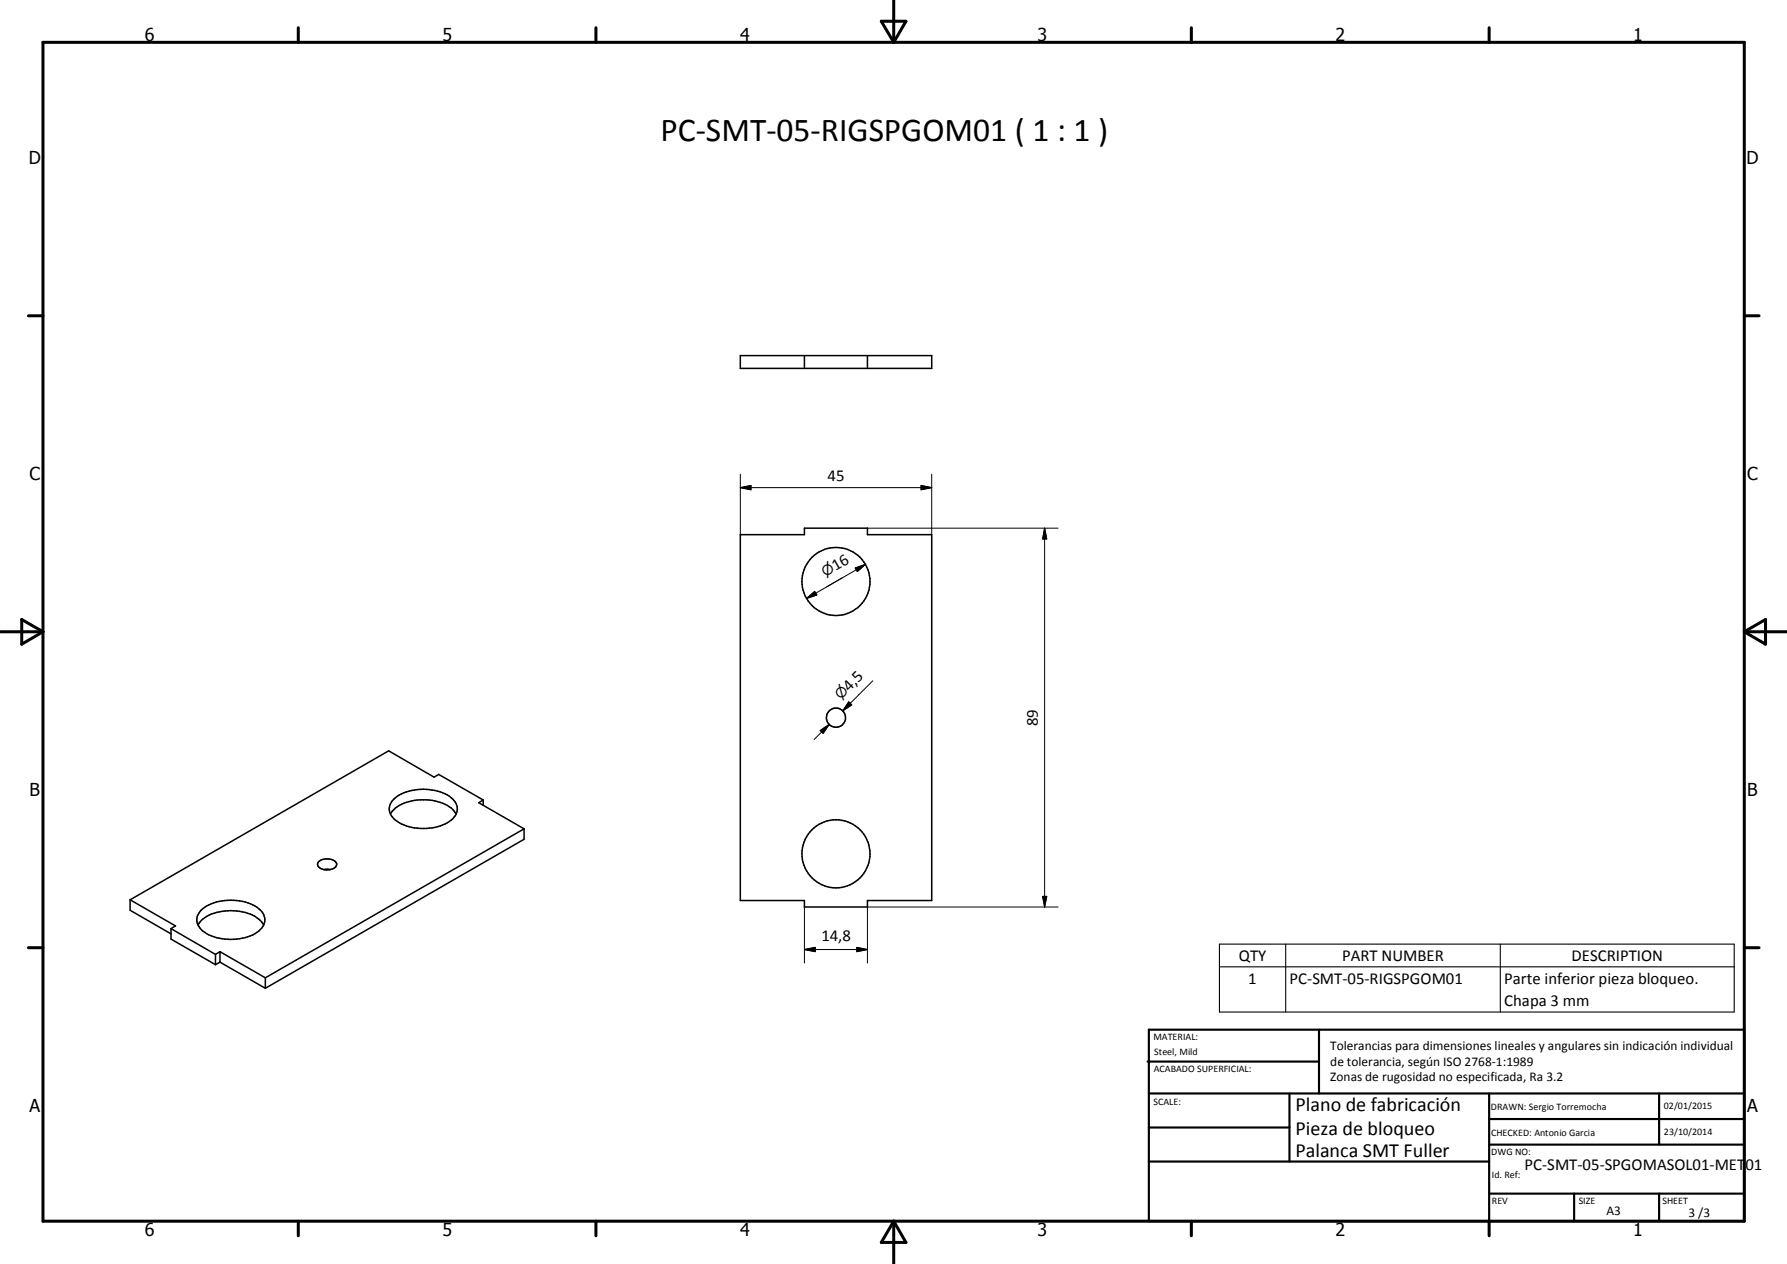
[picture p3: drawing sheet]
<svg xmlns="http://www.w3.org/2000/svg" width="420mm" height="297mm" viewBox="0 0 420 297" stroke-linecap="round" stroke-linejoin="round" font-family="sans-serif">
<g fill="none" stroke="#000" stroke-width=".35">
<path d="M174.1 83.6h45v3h-45zM189.1 83.6v3M204 83.6v3M174.1 125.6h15v-1.5h14.9v1.5h15.1v86h-15.1v1.5h-14.9v-1.5h-15zM91.8 191.3a8.3 8.3 0 0 1 7-3.3 10 10 0 0 1 8 2.6l.4 .7M92.3 188.1a10.3 10.3 0 0 1 9.3-2.4 7.1 7.1 0 0 1 5.7 3.2 3.4 3.4 0 0 1-2.1 4.4 12 12 0 0 1-12.2-.6 3.1 3.1 0 0 1-.7-4.6zM113.6 188l-10.4-6-1.1 .6-10.7-6.2-60.8 35.1M113.6 188v1.2M113.6 188l-1 .6 10.6 6.2M123.2 194.8v2.4l-60.8 35M123.2 194.8l-60.8 35M30.6 211.5l10.7 6.1-1.1 .6"/>
<path d="M30.6 211.5v2.4l9.6 5.6M40.2 218.2v2.5l10.5 6M40.2 218.2l10.5 6.1M46.6 217.3a3.5 3.5 0 0 1 2-4.4 12.1 12.1 0 0 1 12.2 .6 3.1 3.1 0 0 1 1.2 3.8M46.6 217.3a7.4 7.4 0 0 0 6.3 3.4 10.4 10.4 0 0 0 8.6-2.6l.5-.8M46.6 217.4a7.1 7.1 0 0 1 5.6-3.2 10.5 10.5 0 0 1 9.3 2.4l.5 .8M74.8 202.6a3.1 3.1 0 0 1 4.3 .1 1.21 1.21 0 0 1-1.3 1.6 2.74 2.74 0 0 1-3.1-.9zM76.1 204.3h1.5M50.7 224.3v2.4M51.7 226.1l-1 .6M51.7 223.6v2.5M51.7 223.6l-1 .7"/>
<path d="M51.7 226.1l10.7 6.1M51.7 223.6l10.7 6.2M62.4 229.8v2.4"/>
<circle cx="196.6" cy="136.6" r="8"/>
<circle cx="196.6" cy="168.6" r="2.25"/>
<circle cx="196.6" cy="200.6" r="8"/>
</g>
<g fill="none" stroke="#000" stroke-width=".71">
<path d="M10.1 9.9h400v277.1h-400zM70.1 6.5v3.4M140.1 6.5v3.4M207.2 5h5.8l-2.9 4.9zM210.1 0v9.9M280.1 6.5v3.4M350.1 6.5v3.4M6.7 74.2h3.4M410.1 74.2h3.5M.1 148.5h10M5.1 145.6l5 2.9-5 2.9zM410.1 148.5h10"/>
<path d="M410.1 148.5l5-2.9v5.8zM6.7 222.7h3.4M410.1 222.7h3.5M70.1 287v3.4M140.1 287v3.4M210.1 287v10M210.1 287l2.9 5h-5.8zM280.1 287v3.4M350.1 287v3.4"/>
</g>
<g fill="none" stroke="#000" stroke-width=".51">
<path d="M269.8 249.5h40.3M270.1 242h140v45h-140zM270.1 257h140M303.2 257v16M310.1 242v15M350.1 257v30M390.1 257v12M270.1 265h33.1M270.1 273h80M350.1 269h60M350.1 263h60M350.1 280.5h60"/>
<path d="M370.1 280.5v6.5M390.1 280.5v6.5"/>
</g>
<path d="M286.7 221.9h121v15.9h-121zM286.7 227.2h121M302.3 221.9v15.9M352.8 221.9v15.9" fill="none" stroke="#000" stroke-width=".25"/>
<g fill="none" stroke="#000" stroke-width=".24">
<path d="M174.1 114.6l2.5-.5v1zM174.1 114.6h45M174.1 111.4v14.2M216.6 114.1l2.5 .5-2.5 .5zM219.1 111.4v14.2M198 135.8l-3.6 2.1M201.1 133.5l2.4-.9-1.9 1.7zM203.5 132.6l-13.9 8M204 124.1h44.8M245.6 124.1l.5 2.6h-1zM245.6 124.1v89M189.6 140.6l1.9-1.6 .6 .8z"/>
<path d="M205.2 160l-7 7M192.9 171.7l2.1-1.5-1.5 2.1zM195 170.2l-3.6 3.6M199.5 164.9l.8 .8-2.1 1.3zM189.1 213.1v13.2M245.1 210.7h1l-.5 2.4zM248.8 213.1h-44.8v13.2M189.1 223.1l2.6-.5v1zM189.1 223.1h14.9M201.5 222.6l2.5 .5-2.5 .5z"/>
</g>
<path d="M174.1 114.6l2.5-.5v1zM216.6 114.1l2.5 .5-2.5 .5zM189.6 140.6l1.9-1.6 .6 .8zM201.1 133.5l2.4-.9-1.9 1.7zM245.6 124.1l.5 2.6h-1zM192.9 171.7l2.1-1.5-1.5 2.1zM199.5 164.9l.8 .8-2.1 1.3zM245.1 210.7h1l-.5 2.4zM189.1 223.1l2.6-.5v1zM201.5 222.6l2.5 .5-2.5 .5z" fill="#000"/>
<text font-size="7.9" x="155.3" y="33.1">PC-SMT-05-RIGSPGOM01 ( 1 : 1 )</text>
<g font-size="4.7">
<text x="304.6" y="261.2">Plano de fabricación</text>
<text x="304.6" y="266.6">Pieza de bloqueo</text>
<text x="304.6" y="272">Palanca SMT Fuller</text>
</g>
<g font-size="4.2">
<text x="34" y="9.6">6</text>
<text x="104" y="9.6">5</text>
<text x="174" y="9.6">4</text>
<text x="244" y="9.6">3</text>
<text x="314" y="9.6">2</text>
<text x="384" y="9.6">1</text>
<text x="6.8" y="38.7">D</text>
<text x="410.6" y="38.7">D</text>
<text x="7" y="112.9">C</text>
<text x="410.8" y="112.9">C</text>
<text x="7" y="187.1">B</text>
<text x="410.8" y="187.1">B</text>
<text x="7" y="261.4">A</text>
<text x="410.8" y="261.4">A</text>
<text x="34" y="290.4">6</text>
<text x="104" y="290.4">5</text>
<text x="174" y="290.4">4</text>
<text x="244" y="290.4">3</text>
<text x="314" y="290.4">2</text>
<text x="384" y="290.4">1</text>
</g>
<g font-size="3.9">
<text x="194.6" y="113.1">45</text>
<text x="196.4" y="134.3" transform="rotate(-30 196.4 134.3)">16</text>
<text x="199.7" y="162.6" transform="rotate(-45 199.7 162.6)">4,5</text>
<text x="244" y="170.6" transform="rotate(-90 244 170.6)">89</text>
<text x="193.1" y="221.1">14,8</text>
<text x="291.3" y="225.8">QTY</text>
<text x="315.6" y="225.8">PART NUMBER</text>
<text x="369.5" y="225.8">DESCRIPTION</text>
<text x="293.5" y="231.1">1</text>
<text x="303.2" y="231.1">PC-SMT-05-RIGSPGOM01</text>
<text x="353.7" y="231.2">Parte inferior pieza bloqueo.</text>
<text x="353.7" y="236.5">Chapa 3 mm</text>
<text x="358.5" y="275">PC-SMT-05-SPGOMASOL01-MET01</text>
</g>
<g font-size="3.3">
<text x="194" y="135.7" transform="rotate(-30 194 135.7)">n</text>
<text x="197.7" y="164.5" transform="rotate(-45 197.7 164.5)">n</text>
</g>
<g font-size="3.1">
<text x="312.7" y="246.8">Tolerancias para dimensiones lineales y angulares sin indicación individual</text>
<text x="312.7" y="250.4">de tolerancia, según ISO 2768-1:1989</text>
<text x="312.7" y="254">Zonas de rugosidad no especificada, Ra 3.2</text>
<text x="377.7" y="285.6">A3</text>
<text x="397" y="285.9">3 /3</text>
</g>
<g font-size="2.4">
<text x="271.2" y="244.4">MATERIAL:</text>
<text x="271.3" y="252">ACABADO SUPERFICIAL:</text>
<text x="271.4" y="247.9">Steel, Mild</text>
<text x="271.2" y="259.7">SCALE:</text>
<text x="350.6" y="260.8">DRAWN: Sergio Torremocha</text>
<text x="391.2" y="260.6">02/01/2015</text>
<text x="350.6" y="267">CHECKED: Antonio Garcia</text>
<text x="391.2" y="266.7">23/10/2014</text>
<text x="350.6" y="271.4">DWG NO:</text>
<text x="350.8" y="276.9">Id. Ref:</text>
<text x="350.8" y="282.8">REV</text>
<text x="371.2" y="282.9">SIZE</text>
<text x="390.9" y="282.9">SHEET</text>
</g>
</svg>
